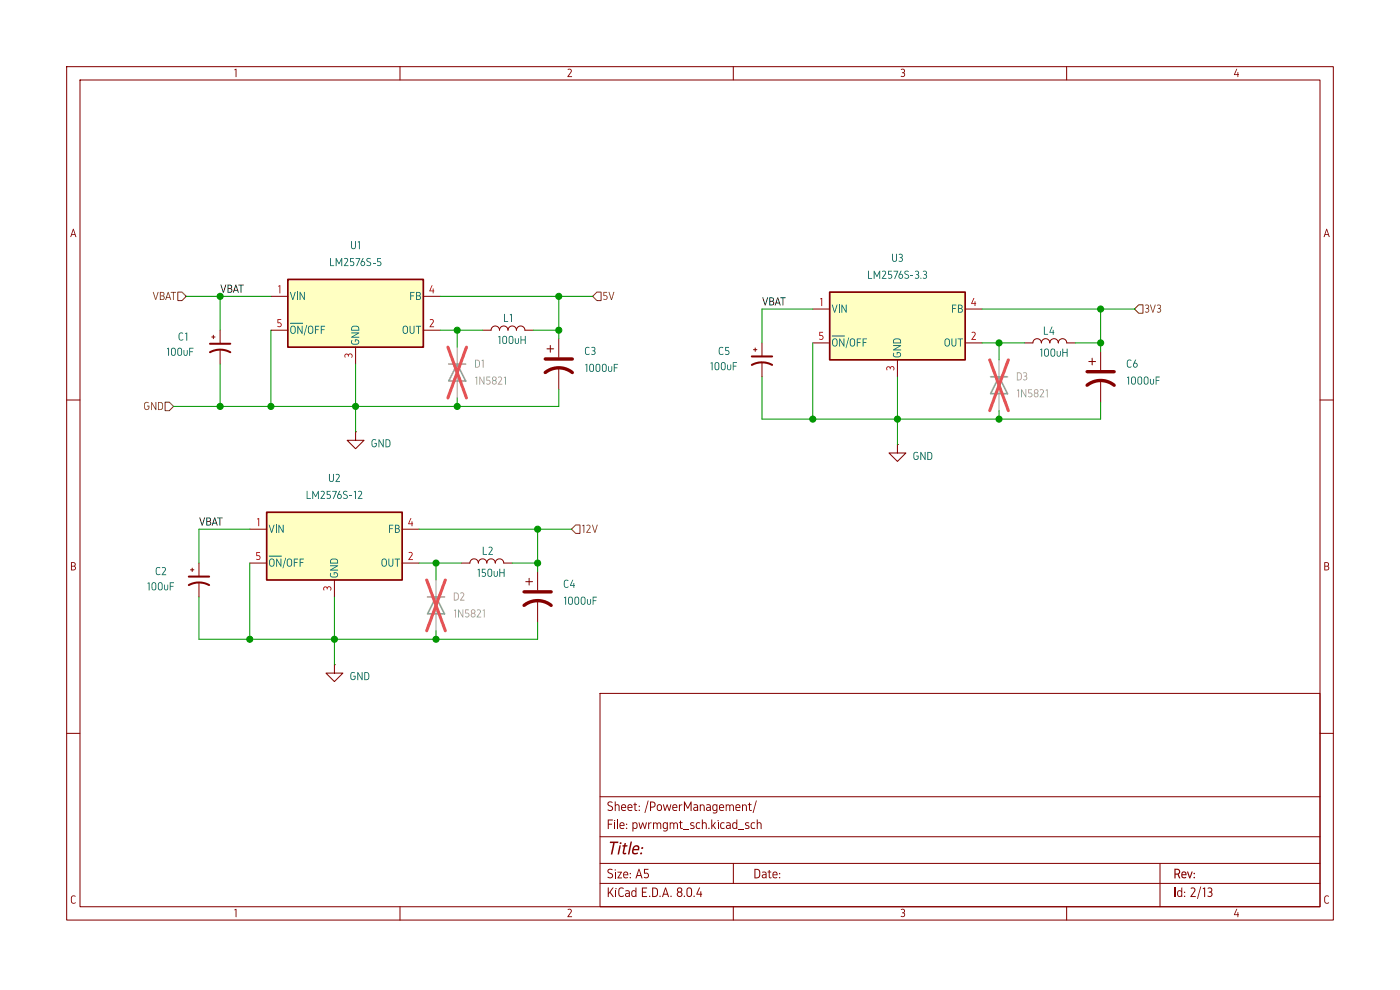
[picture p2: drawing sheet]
<svg xmlns="http://www.w3.org/2000/svg" width="297mm" height="210mm" viewBox="0 0 297 210" stroke-linecap="round" stroke-linejoin="round" font-family="sans-serif">
<g fill="none" stroke="#840000" stroke-width=".22">
<path d="M14.1 14.1h268.8v181.1h-268.8zM17 17h263v175.3h-263zM84.9 14.1v2.9M155.6 14.1v2.9M226.3 14.1v2.9M116 74h1.5M116.7 73.3v1.4M118.5 71.8v4M118.5 78v4.6M159.9 74.2h.7M160.2 73.8v.7M161.6 72.7v2.9"/>
<path d="M161.6 77.1v2.8M231 76.7h1.4M231.7 76v1.4M233.5 74.5v4M14.1 84.9h2.9M233.5 80.6v4.7M280 84.9h2.9M97.9 119.4h1.8a.9 .9 0 0 1 .9-.9 .9 .9 0 0 1 .9 .9 .9 .9 0 0 1 .9-.9 .9 .9 0 0 1 .9 .9 .9 .9 0 0 1 .9-.9 .9 .9 0 0 1 .9 .9 .9 .9 0 0 1 .9-.9 .9 .9 0 0 1 .9 .9h1.8M14.1 155.6h2.9M70.9 141v1.8h1.8l-1.8 1.8-1.8-1.8h1.8M70.9 141h.1M127.3 147.1h152.7v45.2h-152.7z"/>
<path d="M280 155.6h2.9M127.3 177.5h152.7M127.3 169h152.7M84.9 192.3v2.9M127.3 187.4h152.7M127.3 183.2h152.7M155.6 192.3v2.9M155.6 183.2v4.2M226.3 192.3v2.9M246.1 183.2v9.1"/>
</g>
<path d="M115.7 79a4.6 4.6 0 0 1 5.7 0M115.7 76.2h5.7M230.6 78.8h5.8M230.6 81.7a4.6 4.6 0 0 1 5.8 0" fill="none" stroke="#840000" stroke-width=".72"/>
<path d="M159.5 77.4a4.5 4.5 0 0 1 4.3 0M159.5 75.6h4.3" fill="none" stroke="#840000" stroke-width=".43"/>
<path d="M56.6 108.7h28.7v14.3h-28.7z" fill="#ffffc2"/>
<path d="M56.6 108.7h28.7v14.3h-28.7z" fill="none" stroke="#840000" stroke-width=".36"/>
<path d="M53 112.3h3.6M53 119.4h3.6M85.3 112.3h3.6M85.3 119.4h3.6M70.9 123v3.6" fill="none" stroke="#840000" stroke-width=".22"/>
<path d="M57.1 118h2.6" fill="none" stroke="#006464" stroke-width=".22"/>
<path d="M176 62h28.8v14.3h-28.8z" fill="#ffffc2"/>
<path d="M176 62h28.8v14.3h-28.8z" fill="none" stroke="#840000" stroke-width=".36"/>
<g fill="none" stroke="#840000" stroke-width=".22">
<path d="M44.9 71.5h.7M45.3 71.1v.7M46.7 70v2.9M46.7 74.4v2.8M102.4 70h1.8a.9 .9 0 0 1 .9-.8 .9 .9 0 0 1 .9 .8 .9 .9 0 0 1 .9-.8 .9 .9 0 0 1 .9 .8 .9 .9 0 0 1 .9-.8 .9 .9 0 0 1 .9 .8 .9 .9 0 0 1 .9-.8 .9 .9 0 0 1 .9 .8h1.8M172.4 65.6h3.6M172.4 72.7h3.6M190.4 76.3v3.6M204.8 65.6h3.5M204.8 72.7h3.5M217.3 72.7h1.8a.9 .9 0 0 1 .9-.9 .9 .9 0 0 1 .9 .9 .9 .9 0 0 1 .9-.9 .9 .9 0 0 1 .9 .9 .9 .9 0 0 1 .9-.9 .9 .9 0 0 1 .9 .9 .9 .9 0 0 1 .9-.9 .9 .9 0 0 1 .9 .9h1.8M75.4 91.6v1.8h1.8l-1.8 1.8-1.8-1.8h1.8"/>
<path d="M75.4 91.6h.1M42.2 119.4v2.9M40.4 120.9h.7M40.8 120.5v.7M42.2 123.8v2.8M111.5 123.4h1.5M112.3 122.7v1.4M114.1 121.2v4M114.1 127.3v4.7"/>
</g>
<path d="M176.6 71.3h2.5" fill="none" stroke="#006464" stroke-width=".22"/>
<path d="M44.5 74.7a4.5 4.5 0 0 1 4.4 0M44.5 72.9h4.4M40.1 124.1a4.5 4.5 0 0 1 4.3 0M40.1 122.3h4.3" fill="none" stroke="#840000" stroke-width=".43"/>
<path d="M95.2 77.2h3.6M97 77.2l1.8 3.6h-3.6z" fill="none" stroke="#a1a1a1" stroke-width=".36"/>
<path d="M97 73.6v10.8" fill="none" stroke="#a1a1a1" stroke-width=".22"/>
<path d="M95 73.6l4 10.8M99 73.6l-4 10.8" fill="none" stroke="#e65255" stroke-width=".65"/>
<path d="M111.2 128.4a4.6 4.6 0 0 1 5.7 0M111.2 125.5h5.7" fill="none" stroke="#840000" stroke-width=".72"/>
<path d="M61.1 59.3h28.7v14.3h-28.7z" fill="#ffffc2"/>
<path d="M61.1 59.3h28.7v14.3h-28.7z" fill="none" stroke="#840000" stroke-width=".36"/>
<path d="M57.5 62.9h3.6M57.5 70h3.6M75.4 73.6v3.6M89.8 62.9h3.6M89.8 70h3.6M190.4 94.3v1.8h1.8l-1.8 1.8-1.8-1.8h1.8M190.4 94.3h.1" fill="none" stroke="#840000" stroke-width=".22"/>
<path d="M61.6 68.6h2.6" fill="none" stroke="#006464" stroke-width=".22"/>
<path d="M210.1 79.9h3.6M211.9 79.9l1.8 3.6h-3.6zM90.7 126.6h3.6M92.5 126.6l1.8 3.6h-3.6z" fill="none" stroke="#a1a1a1" stroke-width=".36"/>
<path d="M211.9 76.3v10.8M92.5 123v10.8" fill="none" stroke="#a1a1a1" stroke-width=".22"/>
<path d="M210 76.3l3.9 10.8M213.9 76.3l-3.9 10.8M90.5 123l4 10.8M94.5 123l-4 10.8" fill="none" stroke="#e65255" stroke-width=".65"/>
<path d="M126.6 62h.9v1.8h-.9l-.9-.9zM240.7 65.6l.9-.9h.9v1.8h-.9zM35 85.3h.9l.9 .9-.9 .9h-.9zM122.1 111.4h.9v1.8h-.9l-.9-.9z" fill="none" stroke="#725600" stroke-width=".22"/>
<g fill="none" stroke="#009600" stroke-width=".22">
<path d="M39.5 62.9h18M46.7 62.9v7.1M46.7 77.2v9M57.5 70v16.2M75.4 77.2v14.4M93.4 62.9h32.3M93.4 70h9M97 70v3.6M113.2 70h5.3M118.5 62.9v8.9M161.6 79.9v9h71.9v-3.6M172.4 65.6h-10.8v7.1"/>
<path d="M172.4 72.7v16.2M190.4 79.9v14.4M208.3 72.7h9M208.3 65.6h32.4M211.9 72.7v3.6M228.1 72.7h5.4M233.5 65.6v8.9M97 84.4v1.8M118.5 82.6v3.6h-81.7M211.9 87.1v1.8M53 112.3h-10.8v7.1M53 119.4v16.2"/>
<path d="M88.9 119.4h9M88.9 112.3h32.3M92.5 119.4v3.6M108.7 119.4h5.4M114.1 112.3v8.9M42.2 126.6v9h71.9v-3.6M70.9 126.6v14.4M92.5 133.8v1.8"/>
</g>
<g fill="#009600" stroke="#009600" stroke-width=".22">
<circle cx="70.9" cy="135.6" r=".65"/>
<circle cx="92.5" cy="135.6" r=".65"/>
<circle cx="92.5" cy="119.4" r=".65"/>
<circle cx="53" cy="135.6" r=".65"/>
<circle cx="114.1" cy="119.4" r=".65"/>
<circle cx="114.1" cy="112.3" r=".65"/>
<circle cx="118.5" cy="62.9" r=".65"/>
<circle cx="118.5" cy="70" r=".65"/>
<circle cx="97" cy="70" r=".65"/>
<circle cx="211.9" cy="72.7" r=".65"/>
<circle cx="211.9" cy="88.9" r=".65"/>
<circle cx="190.4" cy="88.9" r=".65"/>
<circle cx="233.5" cy="65.6" r=".65"/>
<circle cx="233.5" cy="72.7" r=".65"/>
<circle cx="172.4" cy="88.9" r=".65"/>
<circle cx="57.5" cy="86.2" r=".65"/>
<circle cx="97" cy="86.2" r=".65"/>
<circle cx="75.4" cy="86.2" r=".65"/>
<circle cx="46.7" cy="62.9" r=".65"/>
<circle cx="46.7" cy="86.2" r=".65"/>
</g>
<text font-size="3.9" fill="#840000" x="128.7" y="182.2">Title:</text>
<g font-size="3" fill="#840000">
<text x="128.7" y="172.8">Sheet:/PowerManagement/</text>
<text x="128.7" y="176.6">File:pwrmgmt_sch.kicad_sch</text>
<text x="128.7" y="191">KiCadE.D.A.8.0.4</text>
<text x="128.7" y="187">Size:A5</text>
<text x="159.8" y="187">Date:</text>
<text x="248.9" y="187">Rev:</text>
<text x="248.9" y="191">Id:2/13</text>
</g>
<g font-size="2.6" fill="#840000">
<text x="49.5" y="17">1</text>
<text x="120.2" y="17">2</text>
<text x="190.9" y="17">3</text>
<text x="261.6" y="17">4</text>
<text x="14.9" y="50.9">A</text>
<text x="280.7" y="50.9">A</text>
<text x="14.9" y="121.6">B</text>
<text x="280.8" y="121.6">B</text>
<text x="14.9" y="192.3">C</text>
<text x="49.5" y="195.2">1</text>
<text x="120.2" y="195.2">2</text>
<text x="190.9" y="195.2">3</text>
<text x="261.6" y="195.2">4</text>
<text x="280.8" y="192.3">C</text>
</g>
<g font-size="2.5" fill="#006464">
<text x="74.3" y="53.5">U1</text>
<text x="69.8" y="57.1">LM2576S-5</text>
<text x="184" y="59.7">LM2576S-3.3</text>
<text x="189.1" y="56.2">U3</text>
<text x="61.4" y="64.2">VIN</text>
<text x="86.8" y="64.2">FB</text>
<text x="61.4" y="71.4">~{ON}/OFF</text>
<text x="85.3" y="71.4">OUT</text>
<text x="106.7" y="68.9">L1</text>
<text x="176.4" y="66.9">VIN</text>
<text x="201.8" y="66.9">FB</text>
<text x="221.3" y="71.6">L4</text>
<text x="35.2" y="76.1">100uF</text>
<text x="37.7" y="72.9">C1</text>
<text x="76.8" y="73.3" transform="rotate(-90 76.8 73.3)">GND</text>
<text x="105.5" y="73.6">100uH</text>
<text x="123.9" y="75.9">C3</text>
<text x="152.3" y="75.9">C5</text>
<text x="176.4" y="74.1">~{ON}/OFF</text>
<text x="191.8" y="76" transform="rotate(-90 191.8 76)">GND</text>
<text x="200.2" y="74.1">OUT</text>
<text x="220.4" y="76.3">100uH</text>
<text x="123.9" y="79.5">1000uF</text>
<text x="150.5" y="79.1">100uF</text>
<text x="238.9" y="78.6">C6</text>
<text x="238.9" y="82.2">1000uF</text>
<text x="78.7" y="95.5">GND</text>
<text x="193.6" y="98.2">GND</text>
<text x="64.9" y="106.4">LM2576S-12</text>
<text x="69.6" y="102.9">U2</text>
<text x="56.9" y="113.6">VIN</text>
<text x="82.4" y="113.6">FB</text>
<text x="102.2" y="118.3">L2</text>
<text x="31.1" y="125.8">100uF</text>
<text x="32.9" y="122.6">C2</text>
<text x="56.9" y="120.8">~{ON}/OFF</text>
<text x="72.3" y="122.7" transform="rotate(-90 72.3 122.7)">GND</text>
<text x="80.8" y="120.8">OUT</text>
<text x="101.1" y="123">150uH</text>
<text x="119.4" y="125.3">C4</text>
<text x="119.4" y="128.9">1000uF</text>
<text x="74.2" y="144.9">GND</text>
</g>
<g font-size="2.5" fill="#725600">
<text x="32.3" y="64.2">VBAT</text>
<text x="127.8" y="64.2">5V</text>
<text x="242.7" y="66.9">3V3</text>
<text x="30.4" y="87.6">GND</text>
<text x="123.3" y="113.6">12V</text>
</g>
<g font-size="2.5" fill="#0f0f0f">
<text x="46.7" y="62.4">VBAT</text>
<text x="161.6" y="65.1">VBAT</text>
<text x="42.2" y="111.8">VBAT</text>
</g>
<g font-size="2.5" fill="#a90000">
<text x="58.8" y="62.5">1</text>
<text x="90.9" y="62.5">4</text>
<text x="173.8" y="65.2">1</text>
<text x="205.9" y="65.2">4</text>
<text x="58.7" y="69.7">5</text>
<text x="91" y="69.7">2</text>
<text x="75.1" y="76" transform="rotate(-90 75.1 76)">3</text>
<text x="173.6" y="72.4">5</text>
<text x="205.9" y="72.4">2</text>
<text x="190" y="78.7" transform="rotate(-90 190 78.7)">3</text>
<text x="54.3" y="111.9">1</text>
<text x="86.5" y="111.9">4</text>
<text x="54.2" y="119.1">5</text>
<text x="86.5" y="119.1">2</text>
<text x="70.6" y="125.4" transform="rotate(-90 70.6 125.4)">3</text>
</g>
<g font-size="2.5" fill="#989898">
<text x="100.6" y="78.6">D1</text>
<text x="100.6" y="82.2">1N5821</text>
<text x="215.5" y="81.3">D3</text>
<text x="215.5" y="84.9">1N5821</text>
<text x="96.1" y="128">D2</text>
<text x="96.1" y="131.6">1N5821</text>
</g>
</svg>
